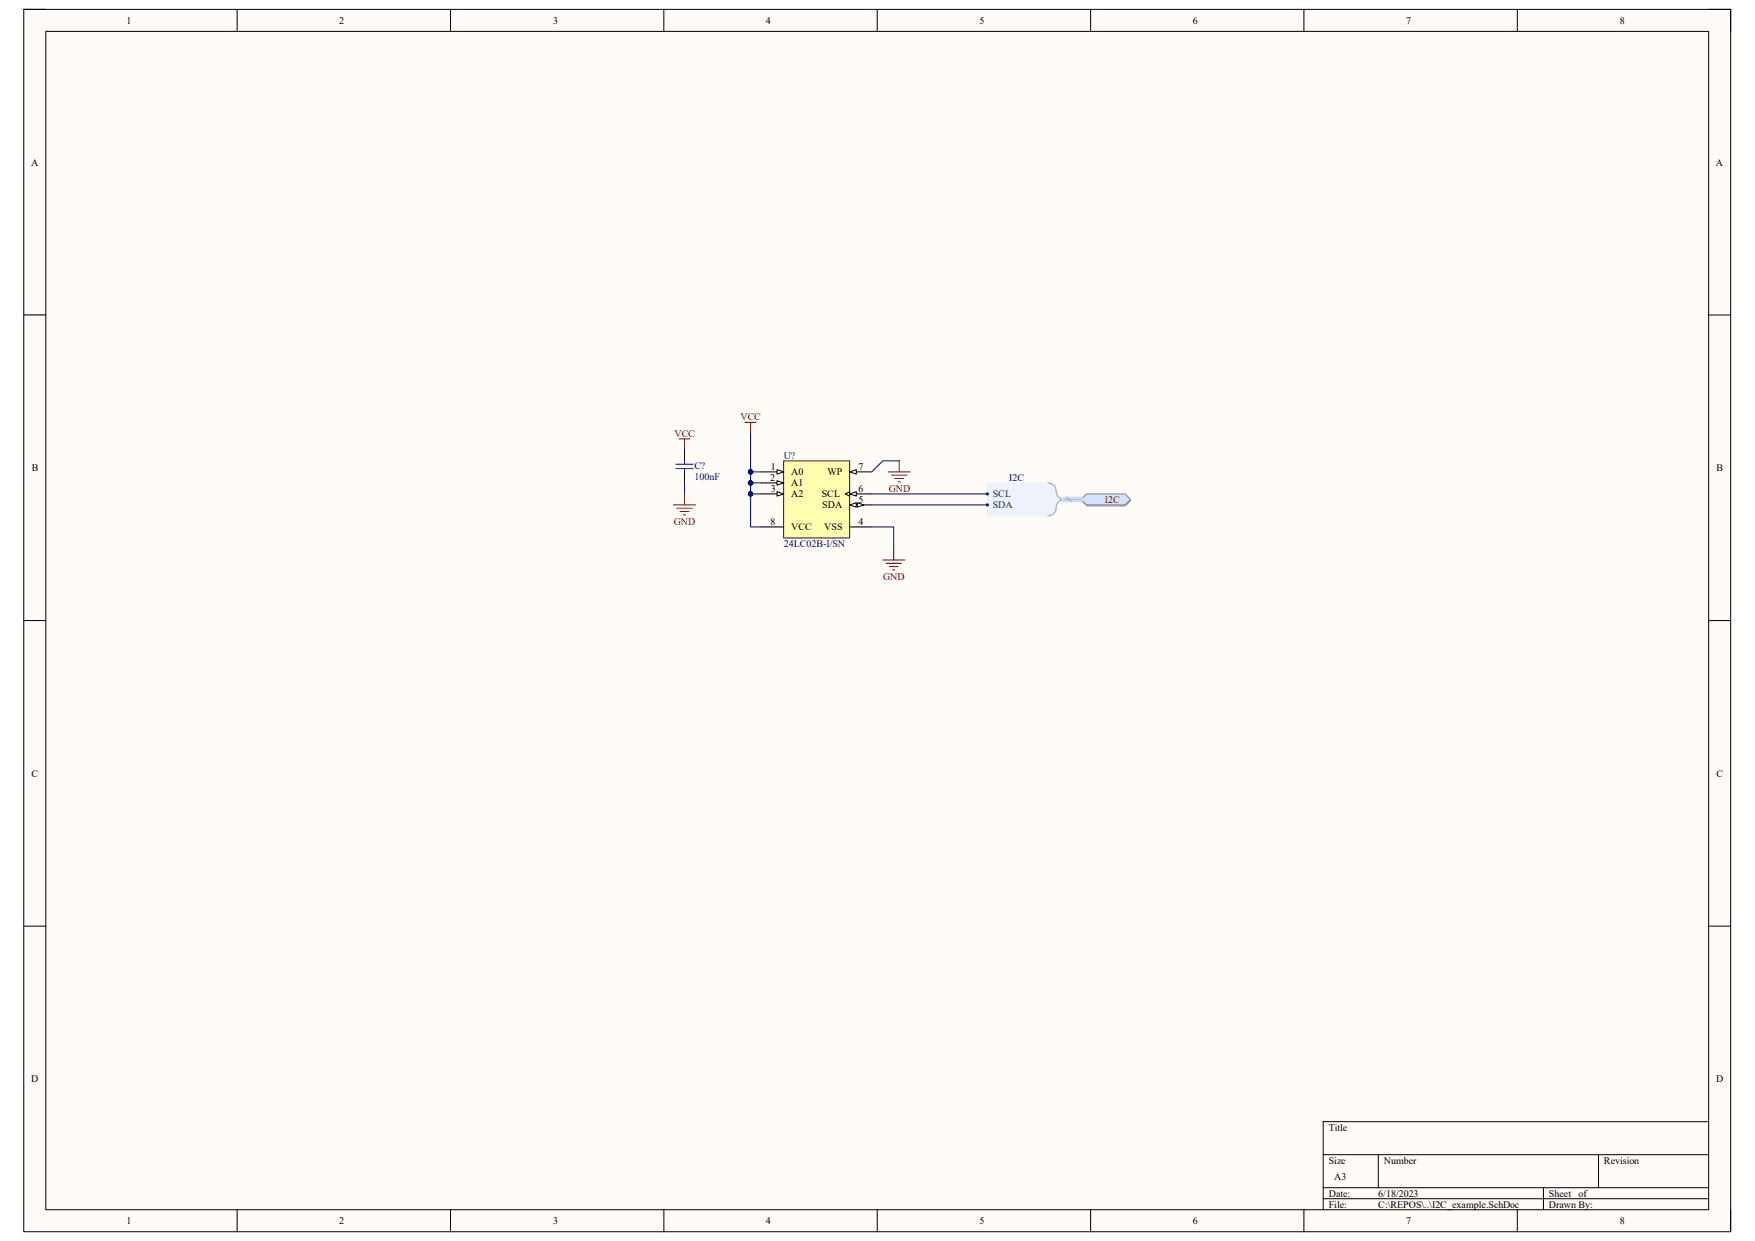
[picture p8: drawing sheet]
<svg xmlns="http://www.w3.org/2000/svg" width="297mm" height="210mm" viewBox="0 0 297 210" stroke-linecap="round" stroke-linejoin="round" font-family="sans-serif">
<path d="M4 1.6h288.9v206.8h-288.9z" fill-rule="evenodd" fill="#fffcf8"/>
<path d="M4 1.6h288.9v206.8h-288.9z" fill="none" stroke="#000" stroke-width=".17"/>
<path d="M7.8 5.3h281.4v199.4h-281.4z" fill-rule="evenodd" fill="#fffcf8"/>
<g fill="none" stroke="#000" stroke-width=".17">
<path d="M4 1.6h3.7M7.8 5.3h281.4v199.4h-281.4zM40.1 1.6v3.7M76.2 1.6v3.7M112.3 1.6v3.7M148.5 1.6v3.7M184.6 1.6v3.7M220.7 1.6v3.7M256.8 1.6v3.7M289.2 1.6h3.7v3.7M4 53.3h3.7M289.2 53.3h3.7"/>
<path d="M4 105h3.8M289.2 105h3.7M4 156.7h3.8M289.2 156.7h3.7M223.9 195.4h65.3M233.3 195.4v5.6M270.5 195.4v5.6M289.2 189.8h-65.3v14.9M40.1 204.7v3.7M76.2 204.7v3.7M112.4 204.7v3.7M148.5 204.7v3.7"/>
<path d="M184.6 204.7v3.7M220.7 204.7v3.7M223.9 201h65.3M223.9 202.9h65.3M256.8 204.7v3.7M261.2 201v3.7M292.9 204.7v3.7"/>
</g>
<path d="M132.6 78h11.2v13h-11.2z" fill-rule="evenodd" fill="#ffffb0"/>
<path d="M132.6 78h11.2v13h-11.2z" fill="none" stroke="#800000" stroke-width=".17"/>
<path d="M128.9 79.9h3.7" fill="none" stroke="#000" stroke-width=".17"/>
<path d="M131.5 79.5l1.1 .4-1.1 .3z" fill="#f8fcff"/>
<path d="M131.5 79.5l1.1 .4-1.1 .3zM143.8 85.4h3.7" fill="none" stroke="#000" stroke-width=".17"/>
<path d="M143.8 85.4l1.1-.3v.7z" fill="#f8fcff"/>
<path d="M143.8 85.4l1.1-.3v.7z" fill="none" stroke="#000" stroke-width=".17"/>
<path d="M145.1 85.1l1.1 .3-1.1 .4z" fill="#f8fcff"/>
<path d="M128.9 83.6h3.7M145.1 85.1l1.1 .3-1.1 .4z" fill="none" stroke="#000" stroke-width=".17"/>
<path d="M131.5 83.2l1.1 .4-1.1 .4z" fill="#f8fcff"/>
<path d="M128.9 81.7h3.7M131.5 83.2l1.1 .4-1.1 .4z" fill="none" stroke="#000" stroke-width=".17"/>
<path d="M131.5 81.3l1.1 .4-1.1 .4z" fill="#f8fcff"/>
<path d="M143.8 79.9h3.7M131.5 81.3l1.1 .4-1.1 .4z" fill="none" stroke="#000" stroke-width=".17"/>
<path d="M143.8 79.9l1.1-.4v.7z" fill="#f8fcff"/>
<path d="M143.8 79.9l1.1-.4v.7zM143.8 89.2h3.7M143.8 83.6h3.7" fill="none" stroke="#000" stroke-width=".17"/>
<path d="M143.8 83.6l1.1-.4v.8z" fill="#f8fcff"/>
<path d="M128.9 89.2h3.7M143.8 83.6l1.1-.4v.8zM143.8 83.2l-.7 .4 .7 .4" fill="none" stroke="#000" stroke-width=".17"/>
<path d="M126.1 71.5h1.9M127 71.5v1.8M149.4 94.8h3.7M149.9 95.3h2.7M150.5 95.9h1.5M151.1 96.4h.3M151.3 92.9v1.9" fill="none" stroke="#800000" stroke-width=".17"/>
<path d="M183 84.7l1-.9h6.5l.9 .9-.9 .9h-6.5z" fill-rule="evenodd" fill="#bac0ca"/>
<path d="M183 84.7l1-.9h6.5l.9 .9-.9 .9h-6.5z" fill="none" stroke="#a6acb6" stroke-width=".17"/>
<path d="M183.9 83.6h6.5l.9 .9-.9 .9h-6.5l-1-.9z" fill-rule="evenodd" fill="#d5e4ff"/>
<path d="M183.9 83.6h6.5l.9 .9-.9 .9h-6.5l-1-.9z" fill="none" stroke="#71809b" stroke-width=".17"/>
<path d="M167.1 81.7h10.2a1.44 1.44 0 0 1 1.4 1.8l.4 .6 .7 .4-.7 .5-.4 .6a1.44 1.44 0 0 1-1.4 1.7h-10.2z" fill-rule="evenodd" fill="#edf2fb"/>
<path d="M167.1 81.7h10.2a1.44 1.44 0 0 1 1.4 1.8l.4 .6 .7 .4-.7 .5-.4 .6a1.44 1.44 0 0 1-1.4 1.7h-10.2z" fill="none" stroke="#edf2fb" stroke-width=".17"/>
<path d="M177.3 81.7a1.58 1.58 0 0 1 1.5 1.9 1.4 1.4 0 0 0 1.3 .9 1.58 1.58 0 0 0-1.4 1.9 1.4 1.4 0 0 1-1.4 .9" fill="none" stroke="#8f9ec9" stroke-width=".17"/>
<circle cx="167.1" cy="85.5" r=".19" fill="#003a70"/>
<circle cx="167.1" cy="85.5" r=".19" fill="none" stroke="#003a70" stroke-width=".17"/>
<circle cx="167.1" cy="83.6" r=".19" fill="#003a70"/>
<circle cx="167.1" cy="83.6" r=".19" fill="none" stroke="#003a70" stroke-width=".17"/>
<path d="M114.9 74.3h1.9M115.8 74.3v1.8M150.3 79.9h3.7M152.2 78v1.9M114 85.4h3.7M114.5 86h2.6M115.1 86.6h1.5M115.7 87.1h.3M115.8 83.6v1.8M150.9 80.4h2.6M151.4 81h1.5M152 81.5h.4" fill="none" stroke="#800000" stroke-width=".17"/>
<path d="M115.8 76.1v1.9M115.8 79.9v1.8" fill="none" stroke="#000" stroke-width=".17"/>
<path d="M114.4 78.6h2.9M114.4 79.3h2.9M115.8 78v.6M115.8 79.3v.6" fill="none" stroke="#00f" stroke-width=".17"/>
<path d="M127 79.9h1.9M147.5 89.2h3.8v3.7M147.5 83.6h19.6M147.5 85.4h19.6" fill="none" stroke="#000080" stroke-width=".17"/>
<circle cx="127" cy="79.9" r=".37" fill="#000080"/>
<g fill="none" stroke="#000080" stroke-width=".17">
<path d="M127 83.6h1.9"/>
<circle cx="127" cy="79.9" r=".37"/>
</g>
<circle cx="127" cy="83.6" r=".37" fill="#000080"/>
<g fill="none" stroke="#000080" stroke-width=".17">
<path d="M127 81.7h1.9"/>
<circle cx="127" cy="83.6" r=".37"/>
</g>
<circle cx="127" cy="81.7" r=".37" fill="#000080"/>
<g fill="none" stroke="#000080" stroke-width=".17">
<path d="M127 73.3v15.9h1.9"/>
<circle cx="127" cy="81.7" r=".37"/>
</g>
<circle cx="127" cy="79.9" r=".37" fill="#000080"/>
<circle cx="127" cy="79.9" r=".37" fill="none" stroke="#000080" stroke-width=".17"/>
<circle cx="127" cy="81.7" r=".37" fill="#000080"/>
<circle cx="127" cy="81.7" r=".37" fill="none" stroke="#000080" stroke-width=".17"/>
<circle cx="127" cy="83.6" r=".37" fill="#000080"/>
<g fill="none" stroke="#000080" stroke-width=".17">
<path d="M152.2 78h-2.8l-1.9 1.9M115.8 81.7v1.9"/>
<circle cx="127" cy="83.6" r=".37"/>
</g>
<path d="M180.1 84.5h2.8" fill="none" stroke="#cbdaff" stroke-width=".93"/>
<path d="M180.5 84.2l.8 .6" fill="none" stroke="#adbce7" stroke-width=".3"/>
<path d="M180.1 84.5h2.8" fill="none" stroke="#adbce7" stroke-width=".17"/>
<g font-size="1.7">
<text x="21.4" y="4">1</text>
<text x="57.4" y="4">2</text>
<text x="93.6" y="4">3</text>
<text x="129.6" y="4">4</text>
<text x="165.8" y="4">5</text>
<text x="201.8" y="4">6</text>
<text x="238" y="4">7</text>
<text x="274.1" y="4">8</text>
<text x="5.3" y="28">A</text>
<text x="290.4" y="28">A</text>
<text x="5.4" y="79.8">B</text>
<text x="130.3" y="81.4">2</text>
<text x="130.4" y="83.2">3</text>
<text x="130.5" y="79.5">1</text>
<text x="133.9" y="80.4">A0</text>
<text x="133.9" y="82.3">A1</text>
<text x="140" y="80.4">WP</text>
<text x="145.3" y="79.5">7</text>
<text x="145.3" y="83.2">6</text>
<text x="290.5" y="79.8">B</text>
<text x="130.4" y="88.8">8</text>
<text x="133.9" y="84.2">A2</text>
<text x="133.9" y="89.7">VCC</text>
<text x="139.1" y="84.2">SCL</text>
<text x="139.1" y="86">SDA</text>
<text x="139.5" y="89.7">VSS</text>
<text x="145.3" y="85.1">5</text>
<text x="145.3" y="88.8">4</text>
<text x="5.3" y="131.4">C</text>
<text x="290.5" y="131.4">C</text>
<text x="5.3" y="183.2">D</text>
<text x="290.4" y="183.2">D</text>
<text x="224.9" y="191.3">Title</text>
<text x="224.9" y="196.9">Size</text>
<text x="234.2" y="196.9">Number</text>
<text x="271.4" y="196.9">Revision</text>
<text x="224.9" y="202.5">Date:</text>
<text x="225.8" y="199.7">A3</text>
<text x="233.3" y="202.5">6/18/2023</text>
<text x="262.1" y="202.5">Sheet</text>
<text x="267.2" y="202.5">of</text>
<text x="21.4" y="207.2">1</text>
<text x="57.4" y="207.2">2</text>
<text x="93.6" y="207.2">3</text>
<text x="129.6" y="207.2">4</text>
<text x="165.8" y="207.2">5</text>
<text x="201.8" y="207.2">6</text>
<text x="224.9" y="204.4">File:</text>
<text x="233.3" y="204.4">C:\REPOS\..\I2C_example.SchDoc</text>
<text x="238" y="207.2">7</text>
<text x="262.1" y="204.4">Drawn By:</text>
<text x="274.1" y="207.2">8</text>
</g>
<g font-size="1.7" fill="#800000">
<text x="125.3" y="71.1">VCC</text>
<text x="114.1" y="73.9">VCC</text>
<text x="150.4" y="83.2">GND</text>
<text x="114" y="88.8">GND</text>
<text x="187" y="85.1">I2C</text>
<text x="149.5" y="98.1">GND</text>
</g>
<g font-size="1.7" fill="#000080">
<text x="132.6" y="77.6">U?</text>
<text x="117.5" y="79.3">C?</text>
<text x="117.5" y="81.2">100nF</text>
<text x="170.8" y="81.4">I2C</text>
<text x="132.6" y="92.5">24LC02B-I/SN</text>
</g>
<g font-size="1.7" fill="#003a70">
<text x="168" y="86">SDA</text>
<text x="168" y="84.2">SCL</text>
</g>
</svg>
